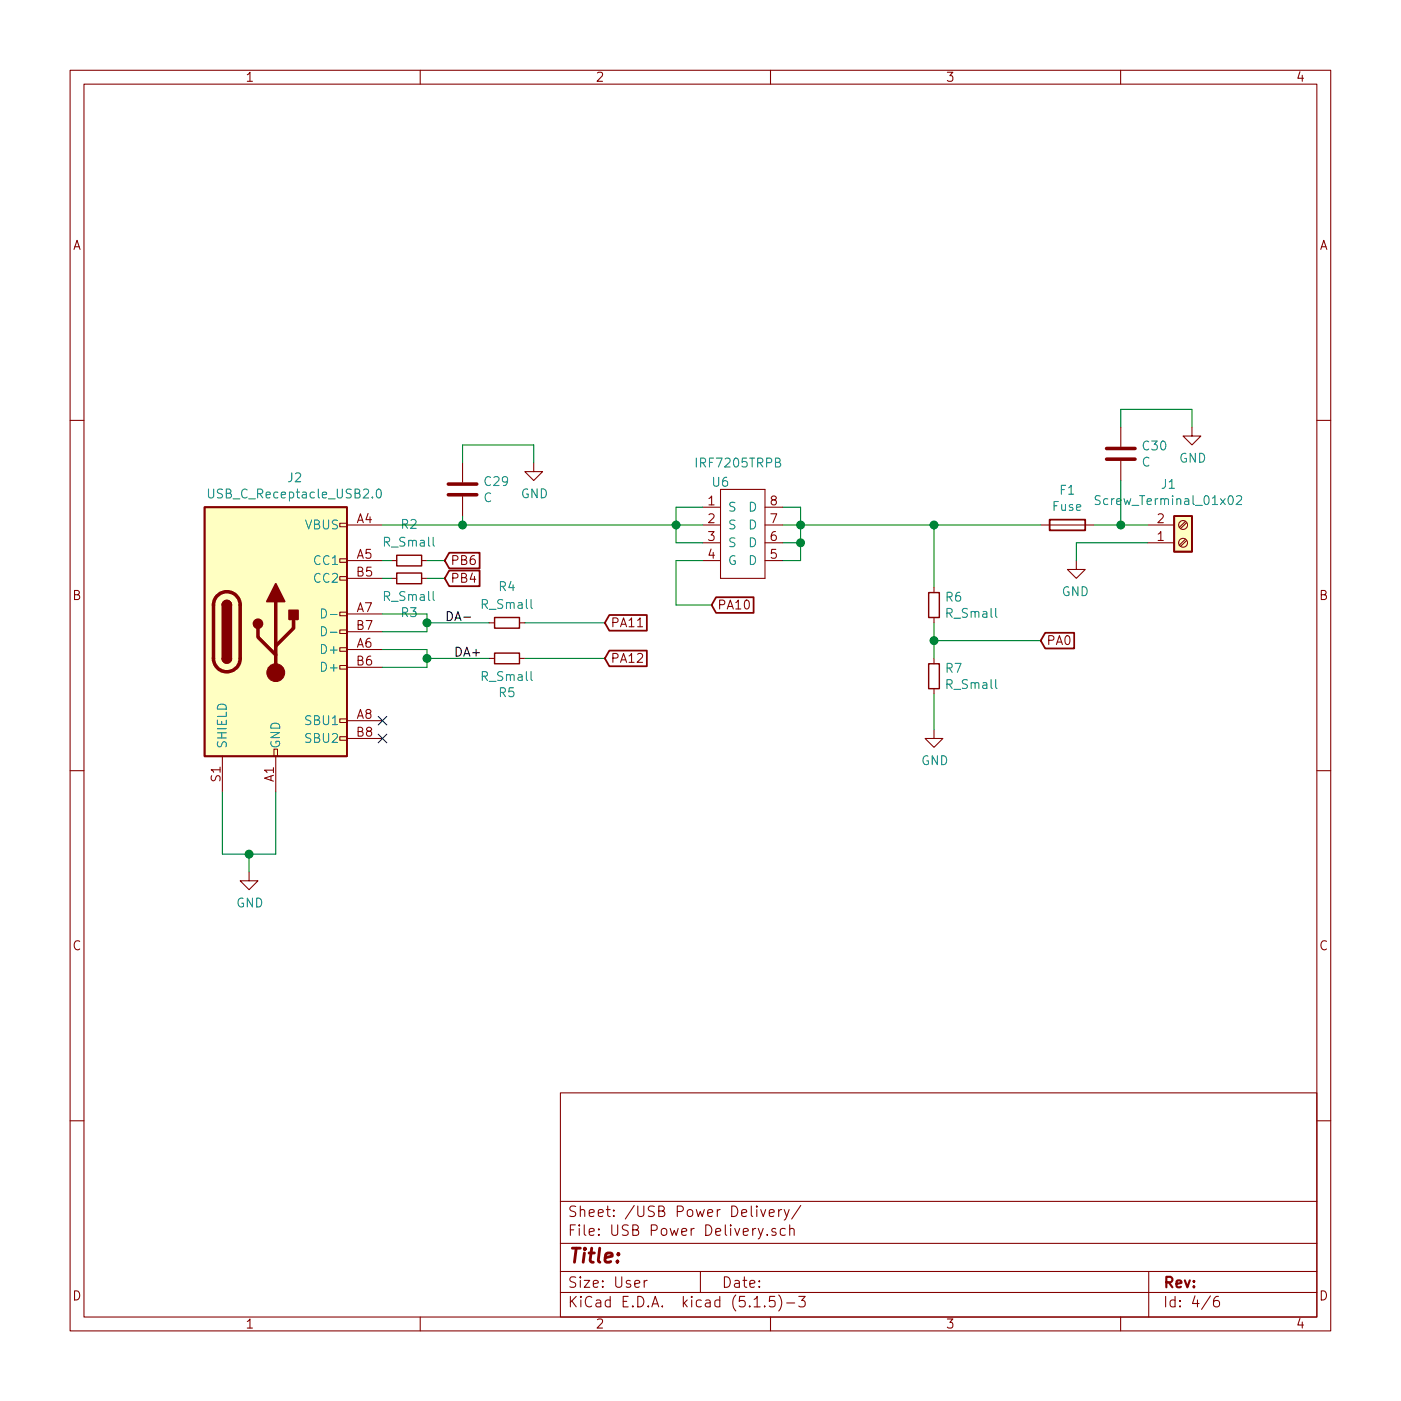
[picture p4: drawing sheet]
EESchema Schematic File Version 4
EELAYER 30 0
EELAYER END
$Descr User 7874 7874
encoding utf-8
Sheet 4 6
Title ""
Date ""
Rev ""
Comp ""
Comment1 ""
Comment2 ""
Comment3 ""
Comment4 ""
$EndDescr
$Comp
L Connector:Screw_Terminal_01x02 J1
U 1 1
P 6650 3050
F 0 "J1" H 6568 2725 50  0000 C CNN
F 1 "Screw_Terminal_01x02" H 6568 2816 50  0000 C CNN
F 2 "Connector_JST:JST_EH_S2B-EH_1x02_P2.50mm_Horizontal" H 6650 3050 50  0001 C CNN
F 3 "~" H 6650 3050 50  0001 C CNN
	1    6650 3050
	1    0    0    1   
$EndComp
Wire Wire Line
	6450 3050 6050 3050
Wire Wire Line
	6050 3050 6050 3150
$Comp
L power:GND #PWR0128
U 1 1
P 6050 3150
F 0 "#PWR0128" H 6050 2900 50  0001 C CNN
F 1 "GND" H 6055 2977 50  0000 C CNN
F 2 "" H 6050 3150 50  0001 C CNN
F 3 "" H 6050 3150 50  0001 C CNN
	1    6050 3150
	-1   0    0    -1  
$EndComp
$Comp
L Device:Fuse F1
U 1 1
P 6000 2950
F 0 "F1" V 5803 2950 50  0000 C CNN
F 1 "Fuse" V 5894 2950 50  0000 C CNN
F 2 "Fuse:Fuse_0603_1608Metric" V 5930 2950 50  0001 C CNN
F 3 "~" H 6000 2950 50  0001 C CNN
	1    6000 2950
	0    -1   1    0   
$EndComp
Text GLabel 4000 3400 2    50   Input ~ 0
PA10
Text GLabel 5850 3600 2    50   Input ~ 0
PA0
$Comp
L Transistor_FET:IRF7205TRPB U6
U 1 1
P 4050 2750
F 0 "U6" H 4050 2792 50  0000 C CNN
F 1 "IRF7205TRPB" H 4150 2900 50  0000 C CNN
F 2 "Package_SO:SOP-8_3.9x4.9mm_P1.27mm" H 4050 2750 50  0001 C CNN
F 3 "" H 4050 2750 50  0001 C CNN
	1    4050 2750
	1    0    0    -1  
$EndComp
Wire Wire Line
	5250 3600 5250 3700
Connection ~ 5250 3600
Wire Wire Line
	5250 3600 5850 3600
$Comp
L power:GND #PWR0129
U 1 1
P 5250 4100
F 0 "#PWR0129" H 5250 3850 50  0001 C CNN
F 1 "GND" H 5255 3927 50  0000 C CNN
F 2 "" H 5250 4100 50  0001 C CNN
F 3 "" H 5250 4100 50  0001 C CNN
	1    5250 4100
	1    0    0    -1  
$EndComp
Wire Wire Line
	5250 3900 5250 4100
$Comp
L Device:R_Small R7
U 1 1
P 5250 3800
F 0 "R7" H 5309 3846 50  0000 L CNN
F 1 "R_Small" H 5309 3755 50  0000 L CNN
F 2 "Resistor_SMD:R_0603_1608Metric" H 5250 3800 50  0001 C CNN
F 3 "~" H 5250 3800 50  0001 C CNN
	1    5250 3800
	1    0    0    -1  
$EndComp
Wire Wire Line
	5250 3500 5250 3600
$Comp
L Device:R_Small R6
U 1 1
P 5250 3400
F 0 "R6" H 5309 3446 50  0000 L CNN
F 1 "R_Small" H 5309 3355 50  0000 L CNN
F 2 "Resistor_SMD:R_0603_1608Metric" H 5250 3400 50  0001 C CNN
F 3 "~" H 5250 3400 50  0001 C CNN
	1    5250 3400
	1    0    0    -1  
$EndComp
Wire Wire Line
	6450 2950 6300 2950
$Comp
L Device:R_Small R5
U 1 1
P 2850 3700
AR Path="/5EA232ED/5EA94757" Ref="R5"  Part="1" 
AR Path="/5EA28FEB/5EA94757" Ref="R?"  Part="1" 
F 0 "R5" V 2654 3700 50  0000 C CNN
F 1 "R_Small" V 2745 3700 50  0000 C CNN
F 2 "Resistor_SMD:R_0603_1608Metric" H 2850 3700 50  0001 C CNN
F 3 "~" H 2850 3700 50  0001 C CNN
	1    2850 3700
	0    1    -1   0   
$EndComp
$Comp
L Device:R_Small R4
U 1 1
P 2850 3500
AR Path="/5EA232ED/5EA9475E" Ref="R4"  Part="1" 
AR Path="/5EA28FEB/5EA9475E" Ref="R?"  Part="1" 
F 0 "R4" V 3050 3500 50  0000 C CNN
F 1 "R_Small" V 2950 3500 50  0000 C CNN
F 2 "Resistor_SMD:R_0603_1608Metric" H 2850 3500 50  0001 C CNN
F 3 "~" H 2850 3500 50  0001 C CNN
	1    2850 3500
	0    1    -1   0   
$EndComp
Text Label 2550 3700 0    50   ~ 0
DA+
Text Label 2500 3500 0    50   ~ 0
DA-
Text GLabel 3400 3700 2    50   Input ~ 0
PA12
Text GLabel 3400 3500 2    50   Input ~ 0
PA11
Text GLabel 2500 3150 2    50   Input ~ 0
PB6
Text GLabel 2500 3250 2    50   Input ~ 0
PB4
Wire Wire Line
	1400 4800 1400 4900
Wire Wire Line
	1250 4800 1400 4800
Connection ~ 1400 4800
Wire Wire Line
	1400 4800 1550 4800
$Comp
L power:GND #PWR02
U 1 1
P 1400 4900
AR Path="/5EA232ED/5EA94771" Ref="#PWR02"  Part="1" 
AR Path="/5EA28FEB/5EA94771" Ref="#PWR?"  Part="1" 
F 0 "#PWR02" H 1400 4650 50  0001 C CNN
F 1 "GND" H 1405 4727 50  0000 C CNN
F 2 "" H 1400 4900 50  0001 C CNN
F 3 "" H 1400 4900 50  0001 C CNN
	1    1400 4900
	1    0    0    -1  
$EndComp
$Comp
L Connector:USB_C_Receptacle_USB2.0 J2
U 1 1
P 1550 3550
AR Path="/5EA232ED/5EA94777" Ref="J2"  Part="1" 
AR Path="/5EA28FEB/5EA94777" Ref="J?"  Part="1" 
F 0 "J2" H 1657 4417 50  0000 C CNN
F 1 "USB_C_Receptacle_USB2.0" H 1657 4326 50  0000 C CNN
F 2 "ASSETS:USB_C_Receptacle_HRO_TYPE-C-31-M-12" H 1700 3550 50  0001 C CNN
F 3 "https://www.usb.org/sites/default/files/documents/usb_type-c.zip" H 1700 3550 50  0001 C CNN
	1    1550 3550
	1    0    0    -1  
$EndComp
NoConn ~ 2150 4050
NoConn ~ 2150 4150
Wire Wire Line
	1250 4450 1250 4800
Wire Wire Line
	1550 4450 1550 4800
Wire Wire Line
	2150 3750 2400 3750
Wire Wire Line
	2400 3750 2400 3700
Wire Wire Line
	2400 3650 2150 3650
Wire Wire Line
	2150 3450 2400 3450
Wire Wire Line
	2400 3450 2400 3500
Wire Wire Line
	2400 3550 2150 3550
Wire Wire Line
	2750 3500 2400 3500
Connection ~ 2400 3500
Wire Wire Line
	2400 3500 2400 3550
Wire Wire Line
	2750 3700 2400 3700
Connection ~ 2400 3700
Wire Wire Line
	2400 3700 2400 3650
Wire Wire Line
	5850 2950 5250 2950
Wire Wire Line
	5250 2950 5250 3300
Connection ~ 5250 2950
Wire Wire Line
	5250 2950 4500 2950
Wire Wire Line
	4400 2850 4500 2850
Wire Wire Line
	4500 2850 4500 2950
Connection ~ 4500 2950
Wire Wire Line
	4500 2950 4400 2950
Wire Wire Line
	4400 3050 4500 3050
Wire Wire Line
	4500 3050 4500 2950
Wire Wire Line
	4400 3150 4500 3150
Wire Wire Line
	4500 3150 4500 3050
Connection ~ 4500 3050
Wire Wire Line
	3950 2850 3800 2850
Wire Wire Line
	3800 2850 3800 2950
Connection ~ 3800 2950
Wire Wire Line
	3800 2950 3950 2950
Wire Wire Line
	3950 3050 3800 3050
Wire Wire Line
	3800 3050 3800 2950
Wire Wire Line
	3950 3150 3800 3150
Wire Wire Line
	3800 3150 3800 3400
Wire Wire Line
	3800 3400 4000 3400
$Comp
L Device:C C29
U 1 1
P 2600 2750
F 0 "C29" H 2485 2796 50  0000 R CNN
F 1 "C" H 2485 2705 50  0000 R CNN
F 2 "Capacitor_SMD:CP_Elec_3x5.3" H 2638 2600 50  0001 C CNN
F 3 "~" H 2600 2750 50  0001 C CNN
	1    2600 2750
	-1   0    0    -1  
$EndComp
Wire Wire Line
	2150 2950 2600 2950
Wire Wire Line
	2600 2900 2600 2950
Connection ~ 2600 2950
Wire Wire Line
	2600 2950 3800 2950
Wire Wire Line
	2600 2600 2600 2500
Wire Wire Line
	2600 2500 3000 2500
Wire Wire Line
	3000 2500 3000 2600
$Comp
L power:GND #PWR03
U 1 1
P 3000 2600
F 0 "#PWR03" H 3000 2350 50  0001 C CNN
F 1 "GND" H 3005 2427 50  0000 C CNN
F 2 "" H 3000 2600 50  0001 C CNN
F 3 "" H 3000 2600 50  0001 C CNN
	1    3000 2600
	1    0    0    -1  
$EndComp
$Comp
L Device:C C30
U 1 1
P 6300 2550
F 0 "C30" H 6185 2596 50  0000 R CNN
F 1 "C" H 6185 2505 50  0000 R CNN
F 2 "Capacitor_SMD:CP_Elec_3x5.3" H 6338 2400 50  0001 C CNN
F 3 "~" H 6300 2550 50  0001 C CNN
	1    6300 2550
	-1   0    0    -1  
$EndComp
Wire Wire Line
	6300 2400 6300 2300
Wire Wire Line
	6300 2300 6700 2300
Wire Wire Line
	6700 2300 6700 2400
$Comp
L power:GND #PWR04
U 1 1
P 6700 2400
F 0 "#PWR04" H 6700 2150 50  0001 C CNN
F 1 "GND" H 6705 2227 50  0000 C CNN
F 2 "" H 6700 2400 50  0001 C CNN
F 3 "" H 6700 2400 50  0001 C CNN
	1    6700 2400
	1    0    0    -1  
$EndComp
Wire Wire Line
	6300 2700 6300 2950
Connection ~ 6300 2950
Wire Wire Line
	6300 2950 6150 2950
$Comp
L Device:R_Small R2
U 1 1
P 2300 3150
AR Path="/5EA232ED/5EAEE53B" Ref="R2"  Part="1" 
AR Path="/5EA28FEB/5EAEE53B" Ref="R?"  Part="1" 
F 0 "R2" V 2500 3150 50  0000 C CNN
F 1 "R_Small" V 2400 3150 50  0000 C CNN
F 2 "Resistor_SMD:R_0603_1608Metric" H 2300 3150 50  0001 C CNN
F 3 "~" H 2300 3150 50  0001 C CNN
	1    2300 3150
	0    1    -1   0   
$EndComp
$Comp
L Device:R_Small R3
U 1 1
P 2300 3250
AR Path="/5EA232ED/5EAEE990" Ref="R3"  Part="1" 
AR Path="/5EA28FEB/5EAEE990" Ref="R?"  Part="1" 
F 0 "R3" V 2104 3250 50  0000 C CNN
F 1 "R_Small" V 2195 3250 50  0000 C CNN
F 2 "Resistor_SMD:R_0603_1608Metric" H 2300 3250 50  0001 C CNN
F 3 "~" H 2300 3250 50  0001 C CNN
	1    2300 3250
	0    1    -1   0   
$EndComp
Wire Wire Line
	2150 3150 2200 3150
Wire Wire Line
	2400 3150 2500 3150
Wire Wire Line
	2500 3250 2400 3250
Wire Wire Line
	2200 3250 2150 3250
Wire Wire Line
	2950 3500 3400 3500
Wire Wire Line
	2950 3700 3400 3700
$EndSCHEMATC
